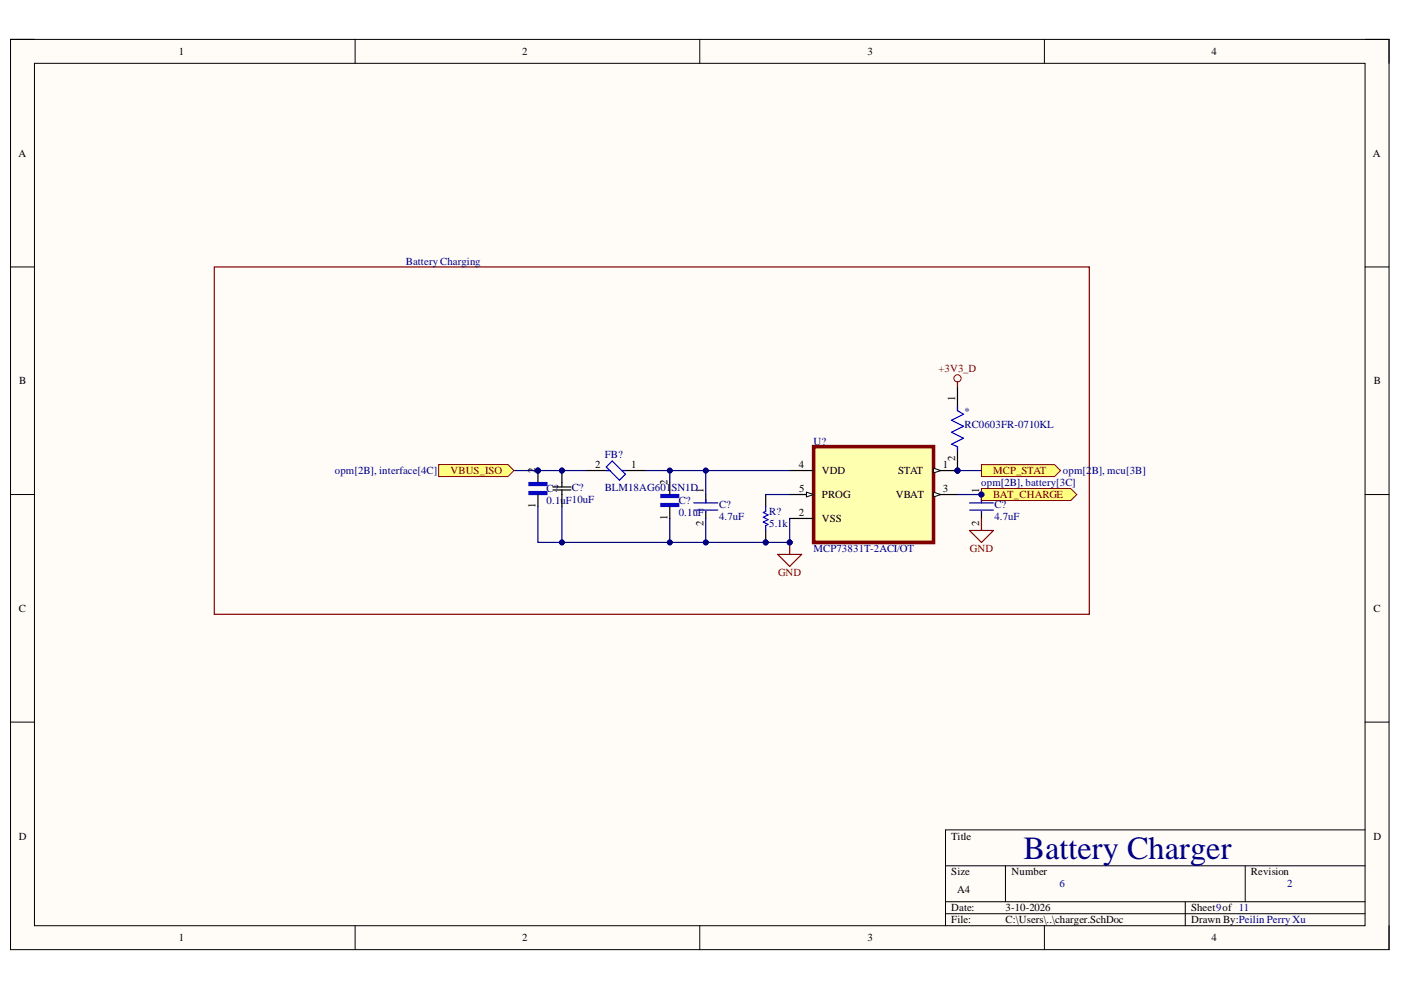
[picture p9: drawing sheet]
<svg xmlns="http://www.w3.org/2000/svg" width="297mm" height="210mm" viewBox="0 0 297 210" stroke-linecap="round" stroke-linejoin="round" font-family="sans-serif">
<path d="M2.2 8.4h292.3v192.9h-292.3z" fill-rule="evenodd" fill="#fffcf8"/>
<path d="M2.2 8.4h292.3v192.9h-292.3z" fill="none" stroke="#000" stroke-width=".21"/>
<path d="M7.3 13.4h282.1v182.9h-282.1z" fill-rule="evenodd" fill="#fffcf8"/>
<g fill="none" stroke="#000" stroke-width=".21">
<path d="M2.2 8.3h5.1M7.3 13.4h282.1v182.9h-282.1zM75.3 8.3v5.1M148.4 8.3v5.1M221.4 8.4v5M289.4 8.4h5.1v5M2.2 56.6h5.1M289.4 56.6h5.1M2.2 104.9h5.1M289.4 104.9h5.1M2.2 153.1h5.1M289.4 153.1h5.1"/>
<path d="M289.4 176h-88.9v20.3M75.3 196.3v5M148.4 196.3v5M200.5 183.6h88.9M200.5 191.2h88.9M200.5 193.7h88.9M213.2 183.6v7.6M221.4 196.3v5M251.3 191.2v5.1M264 183.6v7.6M294.5 196.3v5"/>
</g>
<path d="M172.5 94.7h25.4v20.3h-25.4z" fill-rule="evenodd" fill="#ffffb0"/>
<path d="M172.5 94.7h25.4v20.3h-25.4z" fill="none" stroke="#800000" stroke-width=".76"/>
<path d="M167.4 99.8h5.1M167.4 104.9h5.1" fill="none" stroke="#000" stroke-width=".25"/>
<path d="M171 104.3l1.5 .6-1.5 .5z" fill="#f8fcff"/>
<path d="M171 104.3l1.5 .6-1.5 .5z" fill="none" stroke="#000" stroke-width=".21"/>
<path d="M197.9 99.8h5.1M167.4 109.9h5.1" fill="none" stroke="#000" stroke-width=".25"/>
<path d="M197.9 99.3l1.6 .5-1.6 .5z" fill="#f8fcff"/>
<path d="M197.9 99.3l1.6 .5-1.6 .5z" fill="none" stroke="#000" stroke-width=".21"/>
<path d="M197.9 104.9h5.1" fill="none" stroke="#000" stroke-width=".25"/>
<path d="M197.9 104.3l1.6 .6-1.6 .5z" fill="#f8fcff"/>
<path d="M197.9 104.3l1.6 .6-1.6 .5z" fill="none" stroke="#000" stroke-width=".21"/>
<path d="M149.6 104.9v1.7M149.6 108.4v1.5M208.1 108.4v1.5" fill="none" stroke="#000" stroke-width=".25"/>
<path d="M147.1 106.6h5.1M147.1 108.2h5.1M149.6 105.9v.7M149.6 108.4v.3M205.6 106.6h5M205.6 108.2h5M208.1 108.4v.3" fill="none" stroke="#00f" stroke-width=".25"/>
<path d="M45.4 56.6h185.6v73.6h-185.6zM205.6 112.5h5l-2.5 2.5zM208.1 109.9v2.6" fill="none" stroke="#800000" stroke-width=".25"/>
<path d="M112.1 102.3h3.9v.6h-3.9z" fill-rule="evenodd" fill="#00f"/>
<path d="M112.1 102.3h3.9v.6h-3.9z" fill="none" stroke="#00f" stroke-width=".25"/>
<path d="M112.1 104.2h3.9v.7h-3.9z" fill-rule="evenodd" fill="#00f"/>
<path d="M128.5 99l1.3-1.3 2.8 2.8-1.3 1.3zM128.5 99.8h.8M131.8 99.8h.8M112.1 104.2h3.9v.7h-3.9z" fill="none" stroke="#00f" stroke-width=".25"/>
<path d="M124.2 99.8h5.1M131.8 99.8h5.1M114.1 104.9v2.5M117.2 103.2h3.8M117.2 103.9h3.8M119.1 102.3v.9M119.1 103.9v3.5" fill="none" stroke="#000" stroke-width=".25"/>
<path d="M208.1 103.6h18.9l1.3 1.3-1.3 1.2h-18.9z" fill-rule="evenodd" fill="#ffff80"/>
<path d="M208.1 103.6h18.9l1.3 1.3-1.3 1.2h-18.9z" fill="none" stroke="#800000" stroke-width=".21"/>
<path d="M162.3 104.9v2.5" fill="none" stroke="#000" stroke-width=".25"/>
<path d="M162.3 107.4v1l-.5 .3 1.1 .5-1.1 .5 1.1 .5-1.1 .5 1.1 .5" fill="none" stroke="#00f" stroke-width=".25"/>
<path d="M140.1 104.9h3.8v.6h-3.8z" fill-rule="evenodd" fill="#00f"/>
<path d="M140.1 104.9h3.8v.6h-3.8z" fill="none" stroke="#00f" stroke-width=".25"/>
<path d="M140.1 106.8h3.8v.6h-3.8z" fill-rule="evenodd" fill="#00f"/>
<path d="M140.1 106.8h3.8v.6h-3.8z" fill="none" stroke="#00f" stroke-width=".25"/>
<path d="M142 102.3v2.6M142 107.4v2.5" fill="none" stroke="#000" stroke-width=".25"/>
<path d="M164.9 117.5h5.1l-2.6 2.6zM167.4 115v2.5" fill="none" stroke="#800000" stroke-width=".25"/>
<circle cx="167.4" cy="115" r=".51" fill="#000080"/>
<circle cx="167.4" cy="115" r=".51" fill="none" stroke="#000080" stroke-width=".21"/>
<path d="M149.6 99.8v5.1" fill="none" stroke="#000080" stroke-width=".25"/>
<circle cx="149.6" cy="99.8" r=".51" fill="#000080"/>
<circle cx="149.6" cy="99.8" r=".51" fill="none" stroke="#000080" stroke-width=".21"/>
<path d="M136.9 99.8h30.5M203 104.9h5.1" fill="none" stroke="#000080" stroke-width=".25"/>
<circle cx="142" cy="99.8" r=".51" fill="#000080"/>
<circle cx="142" cy="99.8" r=".51" fill="none" stroke="#000080" stroke-width=".21"/>
<circle cx="149.6" cy="99.8" r=".51" fill="#000080"/>
<circle cx="149.6" cy="99.8" r=".51" fill="none" stroke="#000080" stroke-width=".21"/>
<path d="M114.1 99.8h10.1M162.3 104.9h5.1M167.4 109.9v5.1" fill="none" stroke="#000080" stroke-width=".25"/>
<circle cx="167.4" cy="115" r=".51" fill="#000080"/>
<circle cx="167.4" cy="115" r=".51" fill="none" stroke="#000080" stroke-width=".21"/>
<path d="M149.6 109.9v5.1" fill="none" stroke="#000080" stroke-width=".25"/>
<circle cx="149.6" cy="115" r=".51" fill="#000080"/>
<circle cx="149.6" cy="115" r=".51" fill="none" stroke="#000080" stroke-width=".21"/>
<path d="M142 109.9v5.1" fill="none" stroke="#000080" stroke-width=".25"/>
<circle cx="142" cy="115" r=".51" fill="#000080"/>
<circle cx="142" cy="115" r=".51" fill="none" stroke="#000080" stroke-width=".21"/>
<path d="M142 99.8v2.5" fill="none" stroke="#000080" stroke-width=".25"/>
<circle cx="142" cy="99.8" r=".51" fill="#000080"/>
<circle cx="142" cy="99.8" r=".51" fill="none" stroke="#000080" stroke-width=".21"/>
<path d="M119.1 107.4v7.6" fill="none" stroke="#000080" stroke-width=".25"/>
<circle cx="119.1" cy="115" r=".51" fill="#000080"/>
<circle cx="119.1" cy="115" r=".51" fill="none" stroke="#000080" stroke-width=".21"/>
<path d="M114.1 107.4v7.6h53.3" fill="none" stroke="#000080" stroke-width=".25"/>
<circle cx="119.1" cy="115" r=".51" fill="#000080"/>
<circle cx="119.1" cy="115" r=".51" fill="none" stroke="#000080" stroke-width=".21"/>
<circle cx="142" cy="115" r=".51" fill="#000080"/>
<circle cx="142" cy="115" r=".51" fill="none" stroke="#000080" stroke-width=".21"/>
<circle cx="149.6" cy="115" r=".51" fill="#000080"/>
<circle cx="149.6" cy="115" r=".51" fill="none" stroke="#000080" stroke-width=".21"/>
<circle cx="167.4" cy="115" r=".51" fill="#000080"/>
<circle cx="167.4" cy="115" r=".51" fill="none" stroke="#000080" stroke-width=".21"/>
<path d="M109 99.8h5.1" fill="none" stroke="#000080" stroke-width=".25"/>
<path d="M93 98.5h14.7l1.3 1.3-1.3 1.2h-14.7z" fill-rule="evenodd" fill="#ffff80"/>
<path d="M93 98.5h14.7l1.3 1.3-1.3 1.2h-14.7z" fill="none" stroke="#800000" stroke-width=".21"/>
<path d="M208.1 98.5h15.5l1.3 1.3-1.3 1.2h-15.5z" fill-rule="evenodd" fill="#ffff80"/>
<g fill="none" stroke="#800000" stroke-width=".21">
<path d="M208.1 98.5h15.5l1.3 1.3-1.3 1.2h-15.5z"/>
<circle cx="203" cy="80.2" r=".76"/>
</g>
<path d="M203 99.8h5.1" fill="none" stroke="#000080" stroke-width=".25"/>
<path d="M203 87.1l1.3 .7-2.6 1.3 2.6 1.3-2.6 1.2 2.6 1.3" fill="none" stroke="#00f" stroke-width=".25"/>
<text font-size="6.8" fill="#000080" x="217" y="182.1">Battery Charger</text>
<text font-size="6" fill="#800000" x="202.5" y="85.6">PI001</text>
<text font-size="6" fill="#00f" x="202.5" y="98.3">PI002</text>
<g font-size="3.5" fill="#000080">
<text x="113.2" y="101.6">PIC?02</text>
<text x="118.5" y="101.6">PIC?01</text>
<text x="161.6" y="114.3">PIR?01</text>
</g>
<text font-size="2.8" fill="#000080" x="207.4" y="106.4">PIC?01</text>
<g font-size="2.3">
<text x="37.9" y="11.7">1</text>
<text x="110.7" y="11.7">2</text>
<text x="183.9" y="11.7">3</text>
<text x="256.8" y="11.7">4</text>
<text x="3.9" y="33.3">A</text>
<text x="291.1" y="33.3">A</text>
<text x="4.1" y="81.5">B</text>
<text x="291.3" y="81.5">B</text>
<text x="202.5" y="85" transform="rotate(-90 202.5 85)">1</text>
<text x="113.5" y="100.2" transform="rotate(-90 113.5 100.2)">2</text>
<text x="126.2" y="99.3">2</text>
<text x="133.8" y="99.3">1</text>
<text x="169.4" y="99.3">4</text>
<text x="174.3" y="100.6">VDD</text>
<text x="190.4" y="100.6">STAT</text>
<text x="199.9" y="99.3">1</text>
<text x="202.5" y="97.8" transform="rotate(-90 202.5 97.8)">2</text>
<text x="113.5" y="107.8" transform="rotate(-90 113.5 107.8)">1</text>
<text x="141.5" y="102.8" transform="rotate(-90 141.5 102.8)">2</text>
<text x="149.1" y="104.6" transform="rotate(-90 149.1 104.6)">1</text>
<text x="169.4" y="104.4">5</text>
<text x="174.3" y="105.7">PROG</text>
<text x="189.9" y="105.7">VBAT</text>
<text x="199.9" y="104.4">3</text>
<text x="207.6" y="104.6" transform="rotate(-90 207.6 104.6)">1</text>
<text x="141.5" y="110.3" transform="rotate(-90 141.5 110.3)">1</text>
<text x="149.1" y="111.5" transform="rotate(-90 149.1 111.5)">2</text>
<text x="169.4" y="109.5">2</text>
<text x="174.3" y="110.7">VSS</text>
<text x="207.6" y="111.5" transform="rotate(-90 207.6 111.5)">2</text>
<text x="4" y="129.7">C</text>
<text x="291.2" y="129.7">C</text>
<text x="4" y="178">D</text>
<text x="201.7" y="178">Title</text>
<text x="291.2" y="178">D</text>
<text x="201.7" y="185.6">Size</text>
<text x="214.5" y="185.6">Number</text>
<text x="265.2" y="185.6">Revision</text>
<text x="203" y="189.4">A4</text>
<text x="201.7" y="193.2">Date:</text>
<text x="201.7" y="195.8">File:</text>
<text x="213.2" y="193.2">3-10-2026</text>
<text x="213.2" y="195.8">C:\Users\..\charger.SchDoc</text>
<text x="252.5" y="193.2">Sheet9of 11</text>
<text x="252.5" y="195.8">Drawn By:Peilin Perry Xu</text>
<text x="37.9" y="199.6">1</text>
<text x="110.7" y="199.6">2</text>
<text x="183.9" y="199.6">3</text>
<text x="256.8" y="199.6">4</text>
</g>
<g font-size="2.3" fill="#000080">
<text x="86" y="56.1">Battery Charging</text>
<text x="204.5" y="88.1">*</text>
<text x="172.5" y="94.2">U?</text>
<text x="204.5" y="90.7">RC0603FR-0710KL</text>
<text x="71" y="100.6">opm[2B], interface[4C]</text>
<text x="128.3" y="97">FB?</text>
<text x="225.4" y="100.6">opm[2</text>
<text x="231.5" y="100.6">B], mcu[3B]</text>
<text x="115.9" y="104.4">C?</text>
<text x="115.9" y="106.9">0.1uF10uF</text>
<text x="121.2" y="104.1">C?</text>
<text x="128.3" y="104.1">BLM18AG601</text>
<text x="142.4" y="104.1">SN1D</text>
<text x="143.9" y="106.9">C?</text>
<text x="152.4" y="107.7">C?</text>
<text x="208" y="103.1">opm[2B], battery[3C]</text>
<text x="210.8" y="107.7">C?</text>
<text x="143.9" y="109.5">0.1uF</text>
<text x="152.4" y="110.2">4.7uF</text>
<text x="163.1" y="109.2">R?</text>
<text x="163.1" y="111.7">5.1k</text>
<text x="210.8" y="110.2">4.7uF</text>
<text x="172.5" y="117.1">MCP73831T-2ACI/OT</text>
<text x="224.6" y="188.2">6</text>
<text x="272.9" y="188.2">2</text>
</g>
<g font-size="2.3" fill="#800000">
<text x="199" y="78.9">+3V3_D</text>
<text x="95.5" y="100.6">VBUS_ISO</text>
<text x="210.6" y="100.6">MCP_STAT</text>
<text x="210.6" y="105.7">BAT_CHARGE</text>
<text x="205.7" y="117.1">GND</text>
<text x="165" y="122.1">GND</text>
</g>
</svg>
